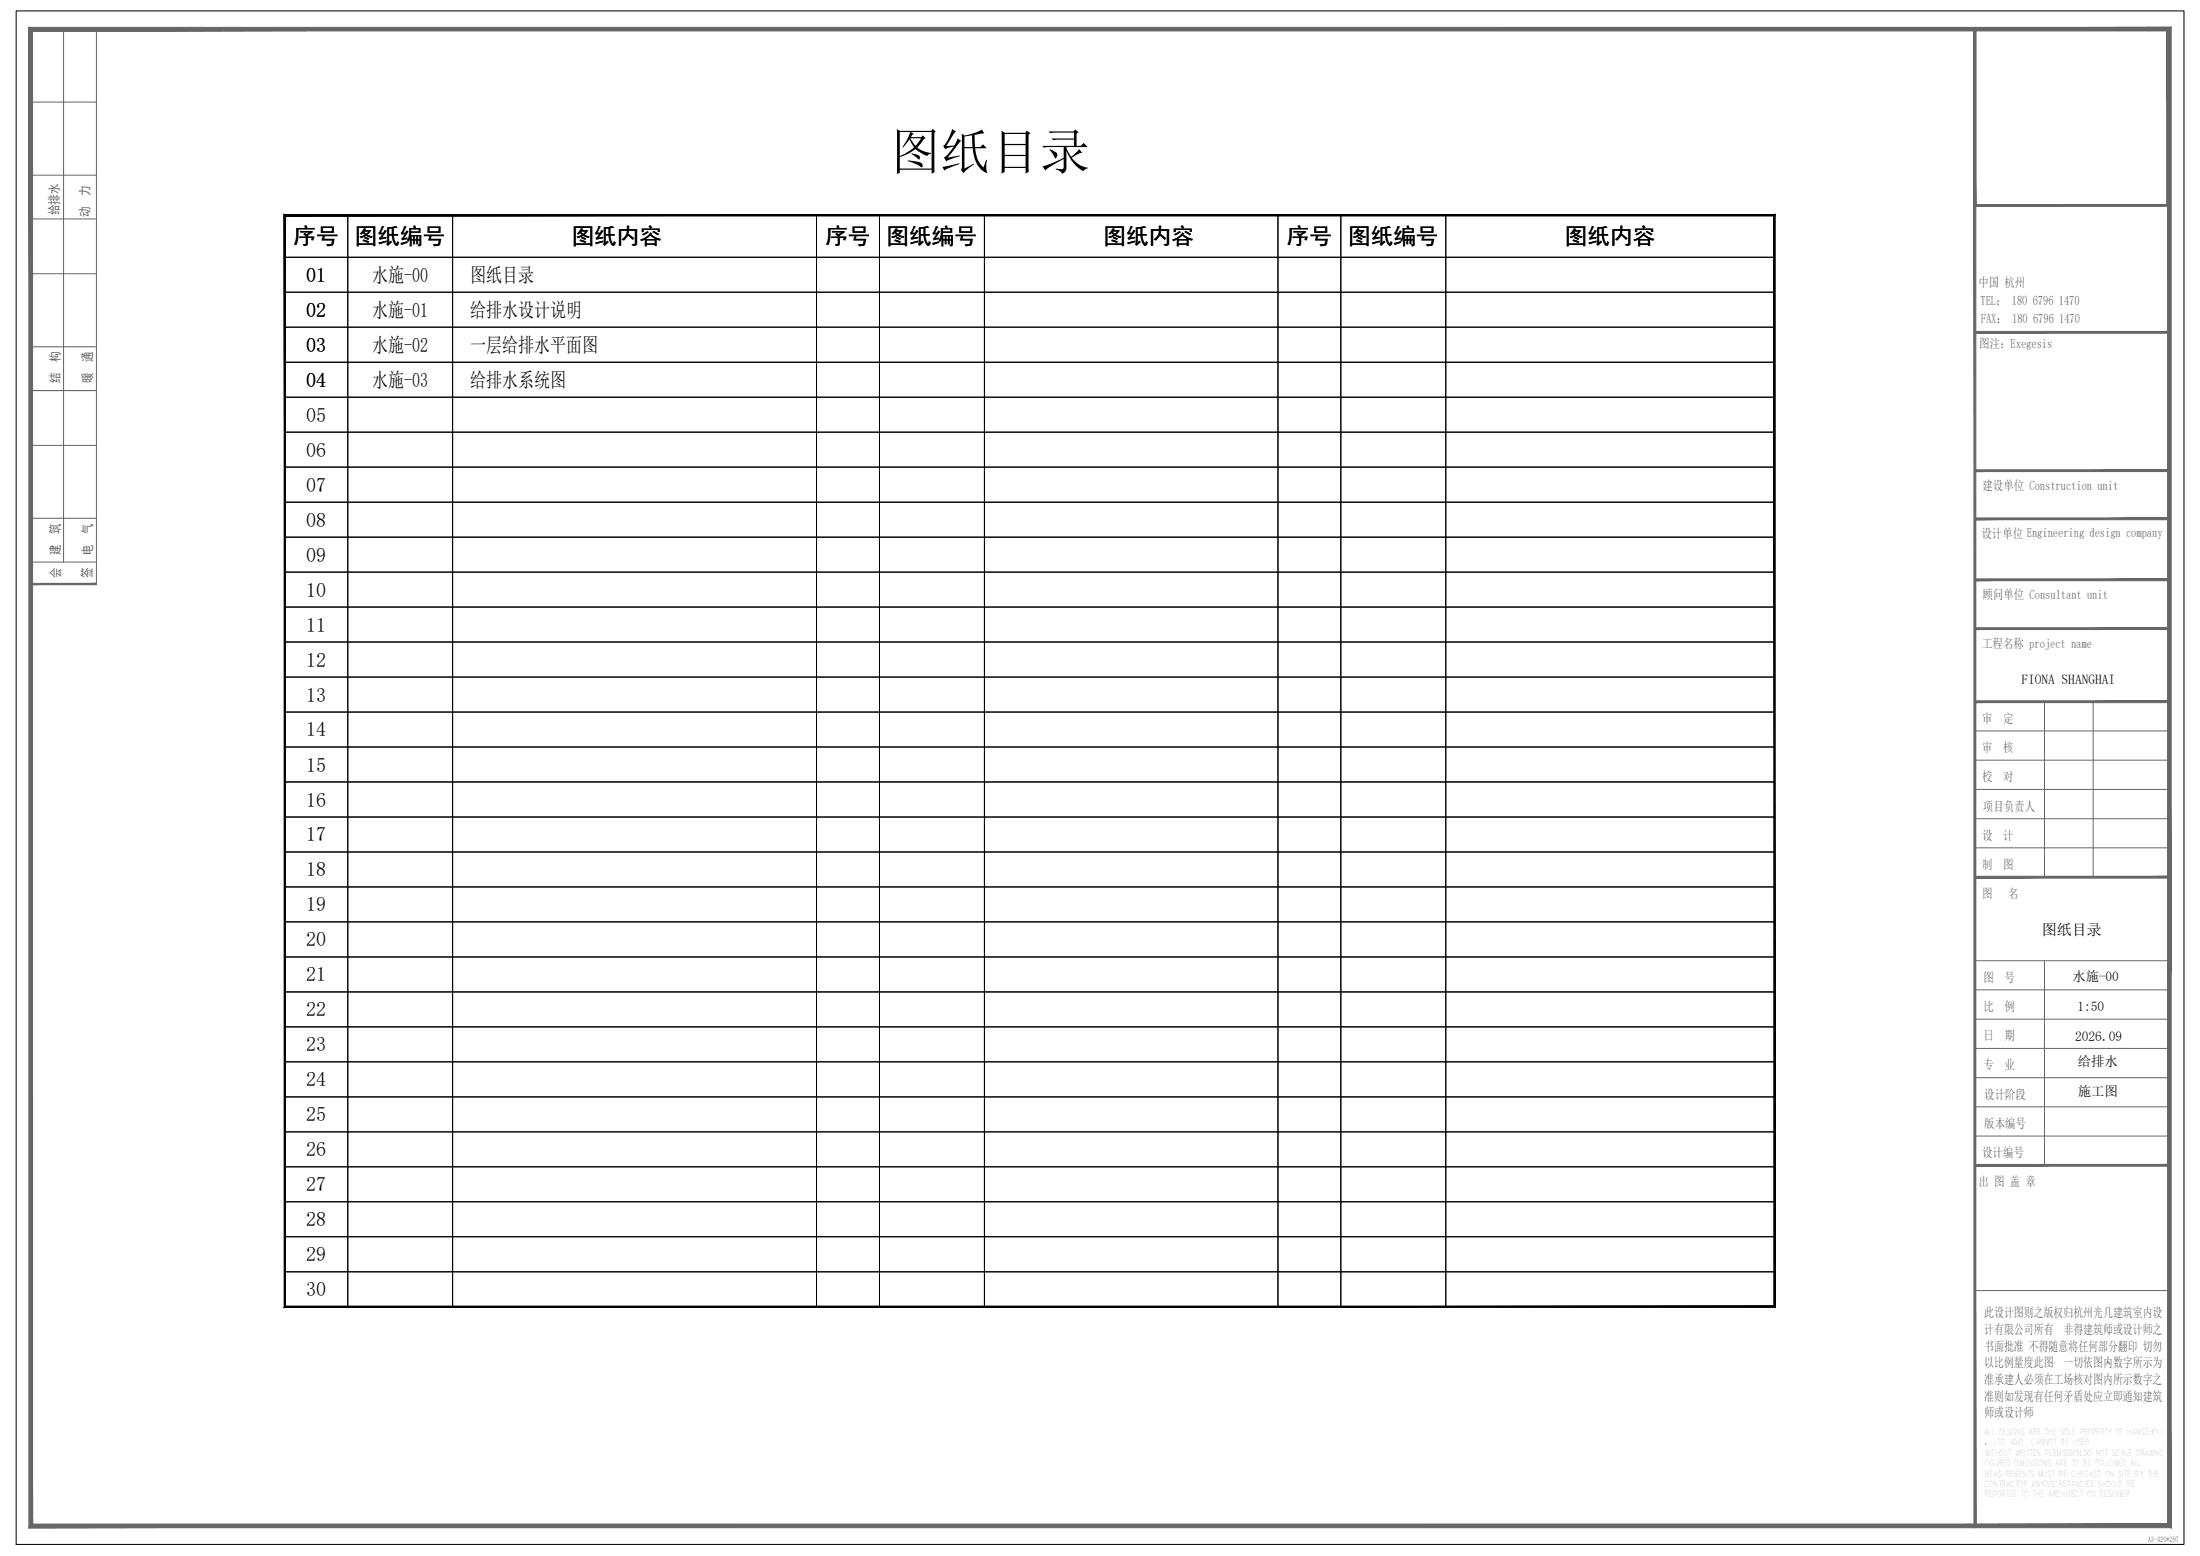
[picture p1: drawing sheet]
<svg xmlns="http://www.w3.org/2000/svg" width="420mm" height="297mm" viewBox="0 0 420 297" stroke-linecap="round" stroke-linejoin="round" font-family="sans-serif">
<!-- layer: TK -->
<g fill="#666" stroke="#666" stroke-width=".19">
<path d="M414 185.6v105.4l.7 .6zM414 185.6h.7v106zM414 5.9v179.7h.7zM414 5.9l.7-.7v180.4zM6.2 5.9h407.8l.7-.7zM5.5 5.2h409.2l-408.5 .7zM5.5 5.2l.7 285.8v-285.1zM5.5 5.2l.7 285.8-.7 .6zM5.5 291.6l408.5-.6h-407.8zM5.5 291.6l408.5-.6 .7 .6z"/>
<path d="M5.7 111.6h12.7v-.2zM6 111.4h12.4l-12.7 .2zM5.7 5.4v106.2l.3-.2zM5.7 5.4l.3 .3v105.7zM5.7 5.4l.3 .3 12.4-.3zM6 5.7l12.4-.3v.3z"/>
<path d="M377.2 119.8v.4l37.1-.4zM377.2 120.2l37.1-.4v.4z"/>
<path d="M377.2 110.5v.4l37.1-.4zM377.2 110.9l37.1-.4v.4z"/>
<path d="M377.2 98.9v.3l37.1-.3zM377.2 99.2l37.1-.3v.3z"/>
<path d="M377.4 63.3v.3l37.1-.3zM377.4 63.6l37.1-.3v.3z"/>
<path d="M377 5.6l.3 286v-286zM377 5.6l.3 286h-.3z"/>
<path d="M377.2 133.8v.3l37.1-.3zM377.2 134.1l37.1-.3v.3z"/>
<path d="M377.3 222.3v.3l37.2-.3zM377.3 222.6l37.2-.3v.3z"/>
<path d="M377.3 167.3v.3l37.2-.3zM377.3 167.6l37.2-.3v.3z"/>
<path d="M377.2 89.7v.3l37.1-.3zM377.2 90l37.1-.3v.3z"/>
<path d="M377 5.4l.3 .3 36.8-.3zM377.3 5.7l36.8-.3-.3 .3zM413.8 5.7l.3 33.7v-34zM413.8 5.7l.3 33.7-.3-.4zM377 39.4h37.1l-.3-.4zM377 39.4l.3-.4h36.5zM377 5.4v34l.3-.4zM377 5.4l.3 .3v33.3z"/>
</g>
<g fill="none" stroke="#666" stroke-width=".19">
<path d="M5.9 19.5h12.5M12.1 5.6v101.7M18.4 5.6v105.9M5.9 33.4h12.5M5.9 41.8h12.5M5.9 52.3h12.5M5.9 74.6h12.5h-12.5M5.9 66.2h12.5M5.9 85h12.5M5.9 98.9h12.5M5.9 107.3h12.5M377.3 139.5h37.2"/>
<path d="M390.5 134v33.4M399.8 134v33.4M377.3 156.3h37.2M377.3 150.7h37.2M377.3 145.1h37.2M377.3 161.9h37.2M377.3 194.6h37.2M377.3 183.4h37.2M377.3 189h37.2M390.5 183.4v39.1M377.3 200.1h37.2M377.3 216.9h37.2"/>
<path d="M377.3 211.3h37.2M377.3 205.7h37.2M377.2 246.4h37.1"/>
</g>
<!-- layer: 0 -->
<path d="M3.1 2.1h414v292.7h-414z" fill="none" stroke="#000" stroke-width=".19"/>
<g fill="#000" stroke="#000" stroke-width=".19">
<path d="M54.3 41l.2 208.4v-208.2zM54.3 41l.2 208.4-.2 .2zM54.5 249.4l-.2 .2 284.5-.2zM54.3 249.6l284.5-.2 .2 .2zM338.8 41.2v208.2l.2 .2zM339 41v208.6l-.2-208.4zM54.5 41.2h284.3l.2-.2zM54.3 41h284.7l-284.5 .2z"/>
<path d="M54.3 41l.2 208.4v-208.2zM54.3 41l.2 208.4-.2 .2zM54.5 249.4l-.2 .2 284.5-.2zM54.3 249.6l284.5-.2 .2 .2zM338.8 41.2v208.2l.2 .2zM339 41v208.6l-.2-208.4zM54.5 41.2h284.3l.2-.2zM54.3 41h284.7l-284.5 .2z"/>
</g>
<g fill="none" stroke="#000" stroke-width=".19">
<path d="M54.4 49.1h284.5M54.4 55.8h284.5M66.4 41.1v208.4M86.4 41.1v208.4M155.9 41.1v208.4M168 41.1v208.4M188 41.1v208.4M244.1 41.1v208.4M256.1 41.1v208.4M276.1 41.1v208.4M54.4 62.5h284.5M54.4 69.2h284.5"/>
<path d="M54.4 75.8h284.5M54.4 82.5h284.5M54.4 89.2h284.5M54.4 95.9h284.5M54.4 102.5h284.5M54.4 115.9h284.5M54.4 109.2h284.5M54.4 135.9h284.5M54.4 129.3h284.5M54.4 122.6h284.5M54.4 149.3h284.5M54.4 142.6h284.5"/>
<path d="M54.4 156h284.5M54.4 162.6h284.5M54.4 169.3h284.5M54.4 176h284.5M54.4 196h284.5M54.4 182.7h284.5M54.4 189.4h284.5M54.4 216.1h284.5M54.4 209.4h284.5M54.4 202.7h284.5M54.4 236.1h284.5M54.4 229.4h284.5"/>
<path d="M54.4 222.7h284.5M54.4 242.8h284.5"/>
</g>
<text font-size="9.6" x="170" y="32.3">图纸目录</text>
<g font-size="4.3">
<text x="56.1" y="46.6">序号</text>
<text x="67.8" y="46.6">图纸编号</text>
<text x="109.2" y="46.6">图纸内容</text>
<text x="157.6" y="46.6">序号</text>
<text x="169.3" y="46.6">图纸编号</text>
<text x="210.8" y="46.6">图纸内容</text>
<text x="245.8" y="46.6">序号</text>
<text x="257.5" y="46.6">图纸编号</text>
<text x="298.9" y="46.6">图纸内容</text>
</g>
<g font-size="3.8">
<text x="58.5" y="53.8">01</text>
<text x="71.1" y="53.8">水施-00</text>
<text x="89.8" y="53.8">图纸目录</text>
<text x="58.5" y="60.5">02</text>
<text x="71.1" y="60.5">水施-01</text>
<text x="89.8" y="60.5">给排水设计说明</text>
<text x="58.5" y="67.1">03</text>
<text x="71.1" y="67.1">水施-02</text>
<text x="89.8" y="67.1">一层给排水平面图</text>
<text x="58.5" y="73.8">04</text>
<text x="71.1" y="73.8">水施-03</text>
<text x="89.8" y="73.8">给排水系统图</text>
<text x="58.5" y="80.5">05</text>
<text x="58.5" y="87.2">06</text>
<text x="58.5" y="93.9">07</text>
<text x="58.5" y="100.5">08</text>
<text x="58.5" y="107.2">09</text>
<text x="58.5" y="113.9">10</text>
<text x="58.5" y="120.6">11</text>
<text x="58.5" y="127.2">12</text>
<text x="58.5" y="133.9">13</text>
<text x="58.5" y="140.6">14</text>
<text x="58.5" y="147.3">15</text>
<text x="58.5" y="154">16</text>
<text x="58.5" y="160.6">17</text>
<text x="58.5" y="167.3">18</text>
<text x="58.5" y="174">19</text>
<text x="58.5" y="180.7">20</text>
<text x="58.5" y="187.3">21</text>
<text x="58.5" y="194">22</text>
<text x="58.5" y="200.7">23</text>
<text x="58.5" y="207.4">24</text>
<text x="58.5" y="214.1">25</text>
<text x="58.5" y="220.7">26</text>
<text x="58.5" y="227.4">27</text>
<text x="58.5" y="234.1">28</text>
<text x="58.5" y="240.8">29</text>
<text x="58.5" y="247.5">30</text>
</g>
<text font-size="2.9" x="389.9" y="178.4">图纸目录</text>
<g font-size="2.6">
<text x="386" y="130.6">FIONA SHANGHAI</text>
<text x="396.7" y="193.1">1:50</text>
<text x="396.3" y="198.7">2026.09</text>
<text x="396.8" y="203.5">给排水</text>
<text x="396.8" y="209.3">施工图</text>
</g>
<g font-size="2.6" fill="#666">
<text x="402.6" y="254.7">.</text>
<text x="402.3" y="260.1">,</text>
</g>
<g font-size="2.5" fill="#666">
<text x="11.2" y="41.1" transform="rotate(-90 11.2 41.1)">给排水</text>
<text x="17.1" y="41.4" transform="rotate(-90 17.1 41.4)">动</text>
<text x="17.1" y="37.4" transform="rotate(-90 17.1 37.4)">力</text>
<text x="377.8" y="54.8">中国 杭州</text>
<text x="378.2" y="58.3">TEL： 180 6796 1470</text>
<text x="378.3" y="61.6">FAX： 180 6796 1470</text>
<text x="11.4" y="69.1" transform="rotate(-90 11.4 69.1)">构</text>
<text x="17.6" y="69.1" transform="rotate(-90 17.6 69.1)">通</text>
<text x="378" y="66.5">图注：Exegesis</text>
<text x="11.4" y="73.1" transform="rotate(-90 11.4 73.1)">结</text>
<text x="17.6" y="73.1" transform="rotate(-90 17.6 73.1)">暖</text>
<text x="378.6" y="93.5">建设单位 Construction unit</text>
<text x="11.4" y="101.9" transform="rotate(-90 11.4 101.9)">筑</text>
<text x="17.6" y="101.9" transform="rotate(-90 17.6 101.9)">气</text>
<text x="11.4" y="105.9" transform="rotate(-90 11.4 105.9)">建</text>
<text x="17.6" y="105.9" transform="rotate(-90 17.6 105.9)">电</text>
<text x="378.4" y="102.7">设计单位 Engineering design company</text>
<text x="11.5" y="110.3" transform="rotate(-90 11.5 110.3)">会</text>
<text x="17.4" y="110.3" transform="rotate(-90 17.4 110.3)">签</text>
<text x="378.6" y="114.3">顾问单位 Consultant unit</text>
<text x="378.6" y="123.6">工程名称 project name</text>
<text x="378.6" y="138">审</text>
<text x="382.6" y="138">定</text>
<text x="378.6" y="143.6">审</text>
<text x="382.6" y="143.6">核</text>
<text x="378.6" y="149.1">校</text>
<text x="382.6" y="149.1">对</text>
<text x="378.7" y="154.7">项目负责人</text>
<text x="378.6" y="160.3">设</text>
<text x="382.6" y="160.3">计</text>
<text x="378.6" y="165.9">制</text>
<text x="382.6" y="165.9">图</text>
<text x="378.5" y="171.4">图</text>
<text x="383.5" y="171.4">名</text>
<text x="378.8" y="187.4">图</text>
<text x="382.8" y="187.4">号</text>
<text x="378.8" y="193">比</text>
<text x="382.8" y="193">例</text>
<text x="378.8" y="198.6">日</text>
<text x="382.8" y="198.6">期</text>
<text x="378.8" y="204.2">专</text>
<text x="379" y="209.7">设计阶段</text>
<text x="382.8" y="204.2">业</text>
<text x="379" y="215.3">版本编号</text>
<text x="378.6" y="220.9">设计编号</text>
<text x="377.8" y="226.4">出 图 盖 章</text>
<text x="379" y="251.4">此设计图则之版权归杭州光几建筑室内设</text>
<text x="379" y="254.6">计有限公司所有</text>
<text x="379" y="257.8">书面批准 不得随意将任何部分翻印 切勿</text>
<text x="394.1" y="254.6">非得建筑师或设计师之</text>
<text x="379" y="261">以比例量度此图</text>
<text x="394.1" y="261">一切依图内数字所示为</text>
<text x="379" y="264.3">准承建人必须在工场核对图内所示数字之</text>
<text x="379" y="267.5">准则如发现有任何矛盾处应立即通知建筑</text>
<text x="379" y="270.5">师或设计师</text>
</g>
<text font-size="2.5" x="395.8" y="187.3">水施-00</text>
<text font-size="1.7" fill="#666" x="379" y="275.9">， LTD. AND</text>
<text font-size="1.5" fill="#666" x="410.2" y="294.3">A3-420*297</text>
</svg>
